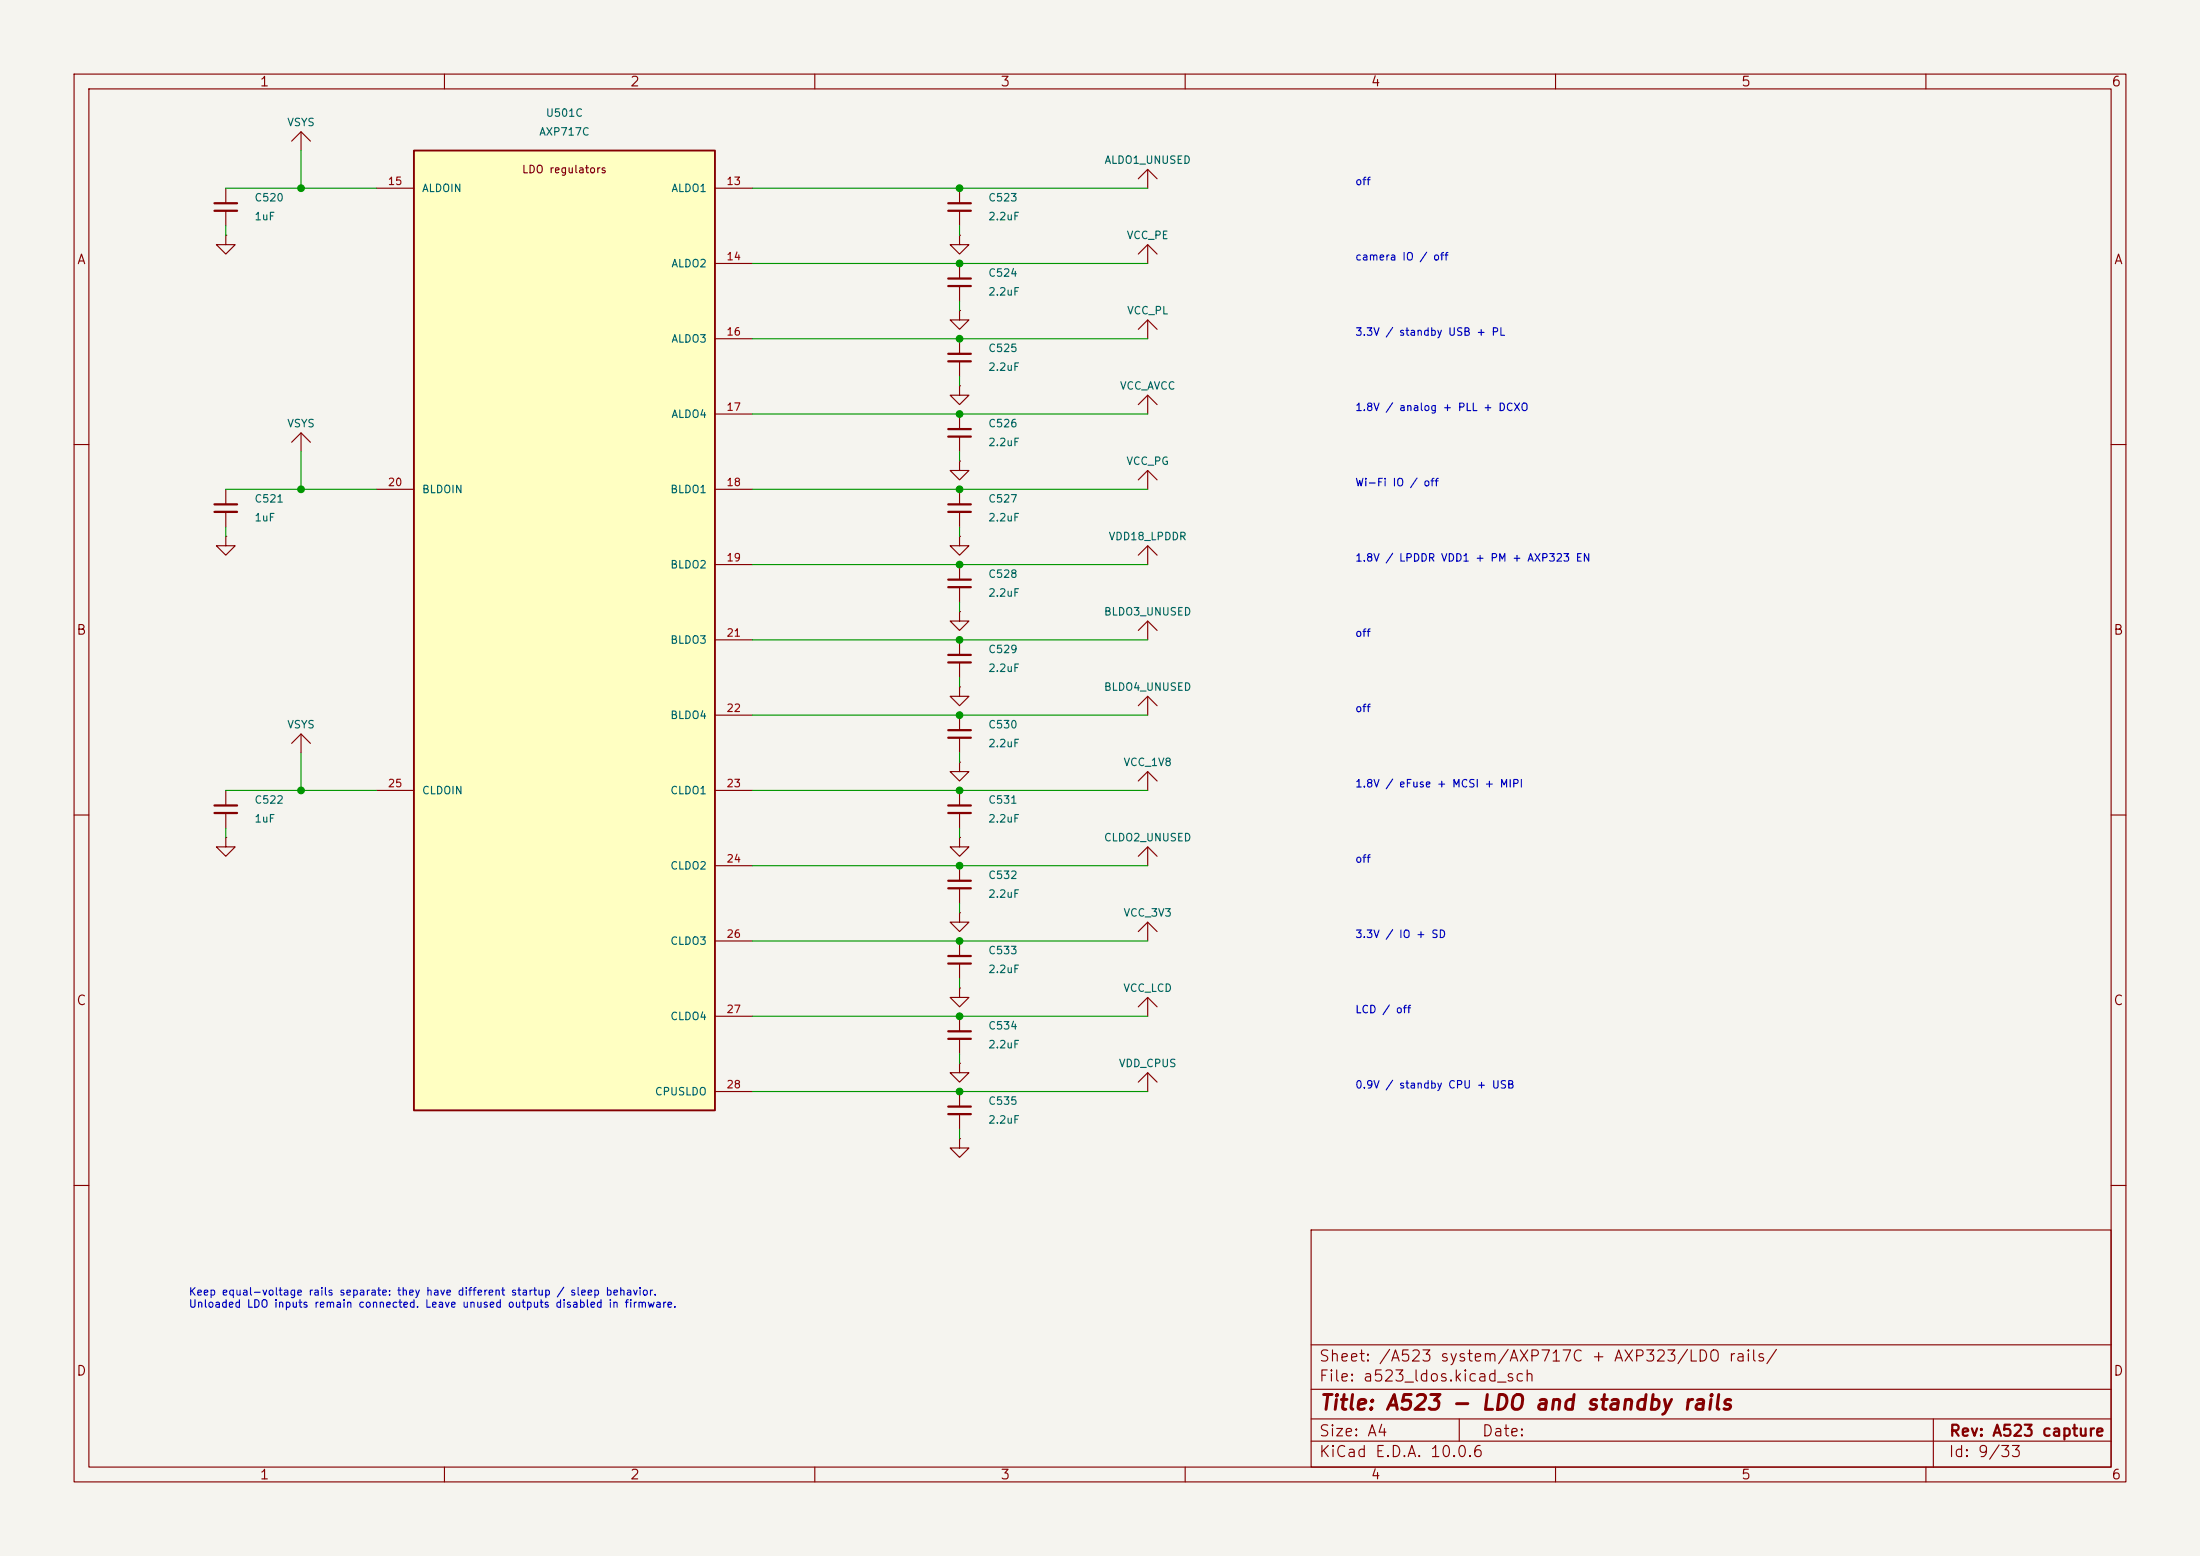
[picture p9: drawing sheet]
<svg xmlns="http://www.w3.org/2000/svg" width="297mm" height="210mm" viewBox="0 0 297 210" stroke-linecap="round" stroke-linejoin="round" font-family="sans-serif">
<path d="M0 0h297v210h-297z" fill="#f5f4ef" stroke="#f5f4ef" stroke-width=".14"/>
<g fill="none" stroke="#840000" stroke-width=".15">
<path d="M10 10h277v190h-277zM12 12h273v186h-273zM39.4 19.1l1.2-1.3 1.3 1.3M40.6 17.8v2.5M60 10v2M110 10v2M160 10v2M210 10v2M260 10v2M30.5 31.8v1.2h1.2l-1.2 1.3-1.3-1.3h1.3M30.5 31.8h.1M30.5 25.4v2"/>
<path d="M30.5 28.4v2.1M129.5 25.4v2M129.5 28.4v2.1M129.5 35.6v2M129.5 38.6v2M153.7 34.3l1.2-1.3 1.3 1.3M153.7 24.1l1.2-1.2 1.3 1.2M154.9 22.9v2.5M154.9 33v2.6M39.4 59.7l1.2-1.3 1.3 1.3M40.6 58.4v2.6M129.5 41.9v1.3h1.3l-1.3 1.3-1.2-1.3h1.2"/>
<path d="M129.5 41.9h.1M129.5 45.7v2.1M129.5 48.8v2M129.5 55.9v2M129.5 58.9v2.1M153.7 54.6l1.2-1.3 1.3 1.3M153.7 44.5l1.2-1.3 1.3 1.3M154.9 43.2v2.5M154.9 53.3v2.6M10 60h2M30.5 72.4v1.3h1.2l-1.2 1.2-1.3-1.2h1.3M30.5 72.4h.1"/>
<path d="M30.5 66v2.1M30.5 69.1v2M129.5 62.2v1.3h1.3l-1.3 1.3-1.2-1.3h1.2M129.5 62.2h.1M129.5 66v2.1M129.5 69.1v2M153.7 74.9l1.2-1.2 1.3 1.2M153.7 64.8l1.2-1.3 1.3 1.3M154.9 63.5v2.5M154.9 73.7v2.5M285 60h2M129.5 96.5v2.1"/>
<path d="M129.5 99.6v2M153.7 95.3l1.2-1.3 1.3 1.3M154.9 94v2.5M10 110h2M129.5 113v1.3h1.3l-1.3 1.3-1.2-1.3h1.2M129.5 113h.1M129.5 102.9v1.2h1.3l-1.3 1.3-1.2-1.3h1.2M129.5 102.9h.1M129.5 106.7v2M129.5 109.7v2.1M129.5 116.8v2.1M129.5 119.9v2"/>
<path d="M285 110h2M129.5 123.2v1.3h1.3l-1.3 1.2-1.2-1.2h1.2M129.5 123.2h.1M129.5 133.4v1.2h1.3l-1.3 1.3-1.2-1.3h1.2M129.5 133.4h.1M129.5 127v2M129.5 130v2.1M129.5 137.2v2M153.7 125.7l1.2-1.2 1.3 1.2M153.7 135.9l1.2-1.3 1.3 1.3M154.9 124.5v2.5M154.9 134.6v2.6"/>
<path d="M129.5 143.5v1.3h1.3l-1.3 1.3-1.2-1.3h1.2M129.5 143.5h.1M129.5 140.2v2M153.7 146.1l1.2-1.3 1.3 1.3M154.9 144.8v2.5M10 160h2M177 166h108v32h-108zM285 160h2M60 198v2M110 198v2M160 198v2M177 194.5h108"/>
<path d="M177 191.5h108M177 187.5h108M177 181.5h108M197 191.5v3M210 198v2M260 198v2M261 191.5v6.5"/>
</g>
<g fill="none" stroke="#840000" stroke-width=".3">
<path d="M29 27.4h3M29 28.4h3M128 27.4h3.1M128 28.4h3.1M128 37.6h3.1M128 38.6h3.1M128 47.8h3.1M128 48.8h3.1M128 57.9h3.1M128 58.9h3.1M29 68.1h3M29 69.1h3"/>
<path d="M128 68.1h3.1M128 69.1h3.1M128 98.6h3.1M128 99.6h3.1M128 108.7h3.1M128 109.7h3.1M128 118.9h3.1M128 119.9h3.1M128 129h3.1M128 130h3.1M128 139.2h3.1M128 140.2h3.1"/>
</g>
<path d="M55.9 20.3h40.6v129.6h-40.6z" fill="#ffffc2"/>
<path d="M55.9 20.3h40.6v129.6h-40.6z" fill="none" stroke="#840000" stroke-width=".25"/>
<g fill="none" stroke="#840000" stroke-width=".15">
<path d="M50.8 25.4h5.1M96.5 25.4h5.1M96.5 35.6h5.1M129.5 31.8v1.2h1.3l-1.3 1.3-1.2-1.3h1.2M129.5 31.8h.1M96.5 45.7h5.1M96.5 55.9h5.1M129.5 52.1v1.2h1.3l-1.3 1.3-1.2-1.3h1.2M129.5 52.1h.1M50.8 66h5.1M96.5 66h5.1M96.5 76.2h5.1"/>
<path d="M129.5 72.4v1.3h1.3l-1.3 1.2-1.2-1.2h1.2M129.5 72.4h.1M129.5 76.2v2M129.5 79.2v2.1M40.6 99.1v2.5M96.5 86.4h5.1M96.5 96.5h5.1M129.5 92.7v1.3h1.3l-1.3 1.3-1.2-1.3h1.2M129.5 92.7h.1M129.5 82.6v1.2h1.3l-1.3 1.3-1.2-1.3h1.2M129.5 82.6h.1M129.5 86.4v2"/>
<path d="M129.5 89.4v2M153.7 85.1l1.2-1.3 1.3 1.3M154.9 83.8v2.6M30.5 113v1.3h1.2l-1.2 1.3-1.3-1.3h1.3M30.5 113h.1M30.5 106.7v2M30.5 109.7v2.1M39.4 100.3l1.2-1.2 1.3 1.2M50.8 106.7h5.1M96.5 106.7h5.1M96.5 116.8h5.1M153.7 115.6l1.2-1.3 1.3 1.3"/>
<path d="M153.7 105.4l1.2-1.3 1.3 1.3M154.9 104.1v2.6M154.9 114.3v2.5M96.5 127h5.1M96.5 137.2h5.1M96.5 147.3h5.1M129.5 153.7v1.2h1.3l-1.3 1.3-1.2-1.3h1.2M129.5 153.7h.1M129.5 147.3v2.1M129.5 150.4v2"/>
</g>
<path d="M128 78.2h3.1M128 79.2h3.1M128 88.4h3.1M128 89.4h3.1M29 108.7h3M29 109.7h3M128 149.4h3.1M128 150.4h3.1" fill="none" stroke="#840000" stroke-width=".3"/>
<g fill="none" stroke="#009600" stroke-width=".15">
<path d="M30.5 25.4h20.3M30.5 30.5v1.3M40.6 20.3v5.1M101.6 25.4h53.3M101.6 35.6h53.3M129.5 30.5v1.3M101.6 45.7h53.3M101.6 55.9h53.3M129.5 40.6v1.3M129.5 50.8v1.3M30.5 66h20.3M30.5 71.1v1.3"/>
<path d="M40.6 61v5M101.6 66h53.3M101.6 76.2h53.3M129.5 61v1.2M129.5 71.1v1.3M101.6 86.4h53.3M101.6 96.5h53.3M129.5 81.3v1.3M129.5 91.4v1.3M30.5 111.8v1.2M30.5 106.7h20.3M40.6 101.6v5.1"/>
<path d="M101.6 116.8h53.3M101.6 106.7h53.3M129.5 101.6v1.3M129.5 111.8v1.2M101.6 127h53.3M101.6 137.2h53.3M129.5 121.9v1.3M129.5 132.1v1.3M101.6 147.3h53.3M129.5 142.2v1.3M129.5 152.4v1.3"/>
</g>
<g fill="#009600" stroke="#009600" stroke-width=".14">
<circle cx="129.5" cy="147.3" r=".46"/>
<circle cx="129.5" cy="106.7" r=".46"/>
<circle cx="40.6" cy="106.7" r=".46"/>
<circle cx="129.5" cy="127" r=".46"/>
<circle cx="129.5" cy="86.4" r=".46"/>
<circle cx="129.5" cy="76.2" r=".46"/>
<circle cx="129.5" cy="66" r=".46"/>
<circle cx="129.5" cy="137.2" r=".46"/>
<circle cx="129.5" cy="96.5" r=".46"/>
<circle cx="129.5" cy="116.8" r=".46"/>
<circle cx="40.6" cy="66" r=".46"/>
<circle cx="40.6" cy="25.4" r=".46"/>
<circle cx="129.5" cy="45.7" r=".46"/>
<circle cx="129.5" cy="35.6" r=".46"/>
<circle cx="129.5" cy="25.4" r=".46"/>
<circle cx="129.5" cy="55.9" r=".46"/>
</g>
<text font-size="2" fill="#840000" x="178" y="190.8">Title: A523 - LDO and standby rails</text>
<g font-size="1.5" fill="#840000">
<text x="178" y="184.1">Sheet: /A523 system/AXP717C + AXP323/LDO rails/</text>
<text x="178" y="186.8">File: a523_ldos.kicad_sch</text>
<text x="178" y="197">KiCad E.D.A. 10.0.6</text>
<text x="178" y="194.2">Size: A4</text>
<text x="200" y="194.2">Date:</text>
<text x="263" y="197">Id: 9/33</text>
<text x="263" y="194.2">Rev: A523 capture</text>
</g>
<g font-size="1.3" fill="#840000">
<text x="35" y="12">1</text>
<text x="85" y="12">2</text>
<text x="135" y="12">3</text>
<text x="185" y="12">4</text>
<text x="235" y="12">5</text>
<text x="285" y="12">6</text>
<text x="10.3" y="36">A</text>
<text x="285.3" y="36">A</text>
<text x="10.2" y="86">B</text>
<text x="285.2" y="86">B</text>
<text x="10.2" y="136">C</text>
<text x="285.2" y="136">C</text>
<text x="10.2" y="186">D</text>
<text x="285.2" y="186">D</text>
<text x="35" y="200">1</text>
<text x="85" y="200">2</text>
<text x="135" y="200">3</text>
<text x="185" y="200">4</text>
<text x="235" y="200">5</text>
<text x="285" y="200">6</text>
</g>
<g font-size="1" fill="#006464">
<text x="38.7" y="17.3">VSYS</text>
<text x="73.6" y="16">U501C</text>
<text x="72.7" y="18.5">AXP717C</text>
<text x="149" y="22.4">ALDO1_UNUSED</text>
<text x="34.3" y="27.4">C520</text>
<text x="34.3" y="30">1uF</text>
<text x="56.9" y="26.2">ALDOIN</text>
<text x="90.6" y="26.2">ALDO1</text>
<text x="133.3" y="27.4">C523</text>
<text x="133.3" y="30">2.2uF</text>
<text x="152" y="32.5">VCC_PE</text>
<text x="90.6" y="36.3">ALDO2</text>
<text x="133.3" y="37.6">C524</text>
<text x="133.3" y="40.1">2.2uF</text>
<text x="90.6" y="46.5">ALDO3</text>
<text x="133.3" y="47.8">C525</text>
<text x="152.1" y="42.7">VCC_PL</text>
<text x="133.3" y="50.3">2.2uF</text>
<text x="151.1" y="52.8">VCC_AVCC</text>
<text x="38.7" y="57.9">VSYS</text>
<text x="90.6" y="56.6">ALDO4</text>
<text x="133.3" y="57.9">C526</text>
<text x="133.3" y="60.5">2.2uF</text>
<text x="152" y="63">VCC_PG</text>
<text x="34.3" y="68.1">C521</text>
<text x="34.3" y="70.6">1uF</text>
<text x="56.9" y="66.8">BLDOIN</text>
<text x="90.4" y="66.8">BLDO1</text>
<text x="133.3" y="68.1">C527</text>
<text x="133.3" y="70.6">2.2uF</text>
<text x="90.4" y="77">BLDO2</text>
<text x="149.6" y="73.2">VDD18_LPDDR</text>
<text x="133.3" y="78.2">C528</text>
<text x="133.3" y="80.8">2.2uF</text>
<text x="149" y="83.3">BLDO3_UNUSED</text>
<text x="90.4" y="87.1">BLDO3</text>
<text x="133.3" y="88.4">C529</text>
<text x="133.3" y="90.9">2.2uF</text>
<text x="149" y="93.5">BLDO4_UNUSED</text>
<text x="38.7" y="98.6">VSYS</text>
<text x="90.4" y="97.3">BLDO4</text>
<text x="133.3" y="98.6">C530</text>
<text x="133.3" y="101.1">2.2uF</text>
<text x="56.9" y="107.4">CLDOIN</text>
<text x="90.4" y="107.4">CLDO1</text>
<text x="151.6" y="103.6">VCC_1V8</text>
<text x="34.3" y="108.7">C522</text>
<text x="34.3" y="111.3">1uF</text>
<text x="133.3" y="108.7">C531</text>
<text x="133.3" y="111.3">2.2uF</text>
<text x="149" y="113.8">CLDO2_UNUSED</text>
<text x="90.4" y="117.6">CLDO2</text>
<text x="133.3" y="118.9">C532</text>
<text x="133.3" y="121.4">2.2uF</text>
<text x="151.6" y="124">VCC_3V3</text>
<text x="90.4" y="127.8">CLDO3</text>
<text x="133.3" y="129">C533</text>
<text x="133.3" y="131.6">2.2uF</text>
<text x="90.4" y="137.9">CLDO4</text>
<text x="151.6" y="134.1">VCC_LCD</text>
<text x="133.3" y="139.2">C534</text>
<text x="133.3" y="141.7">2.2uF</text>
<text x="88.3" y="148.1">CPUSLDO</text>
<text x="133.3" y="149.4">C535</text>
<text x="151" y="144.3">VDD_CPUS</text>
<text x="133.3" y="151.9">2.2uF</text>
</g>
<text font-size="1" fill="#840000" x="70.4" y="23.6">LDO regulators</text>
<g font-size="1" fill="#a90000">
<text x="52.3" y="25.2">15</text>
<text x="98" y="25.2">13</text>
<text x="98" y="35.4">14</text>
<text x="98" y="45.5">16</text>
<text x="98" y="55.7">17</text>
<text x="52.3" y="65.9">20</text>
<text x="98" y="65.9">18</text>
<text x="98" y="76">19</text>
<text x="98" y="86.2">21</text>
<text x="98" y="96.3">22</text>
<text x="52.3" y="106.5">25</text>
<text x="98" y="106.5">23</text>
<text x="98" y="116.7">24</text>
<text x="98" y="126.8">26</text>
<text x="98" y="137">27</text>
<text x="98" y="147.1">28</text>
</g>
<g font-size="1" fill="#0000c2">
<text x="182.9" y="25.2">off</text>
<text x="182.9" y="35.4">camera IO / off</text>
<text x="182.9" y="45.6">3.3V / standby USB + PL</text>
<text x="182.9" y="55.7">1.8V / analog + PLL + DCXO</text>
<text x="182.9" y="65.9">Wi-Fi IO / off</text>
<text x="182.9" y="76">1.8V / LPDDR VDD1 + PM + AXP323 EN</text>
<text x="182.9" y="86.2">off</text>
<text x="182.9" y="96.4">off</text>
<text x="182.9" y="106.5">1.8V / eFuse + MCSI + MIPI</text>
<text x="182.9" y="116.7">off</text>
<text x="182.9" y="126.8">3.3V / IO + SD</text>
<text x="182.9" y="137">LCD / off</text>
<text x="182.9" y="147.2">0.9V / standby CPU + USB</text>
<text x="25.4" y="175.1">Keep equal-voltage rails separate: they have different startup / sleep behavior.</text>
<text x="25.4" y="176.7">Unloaded LDO inputs remain connected. Leave unused outputs disabled in firmware.</text>
</g>
</svg>
